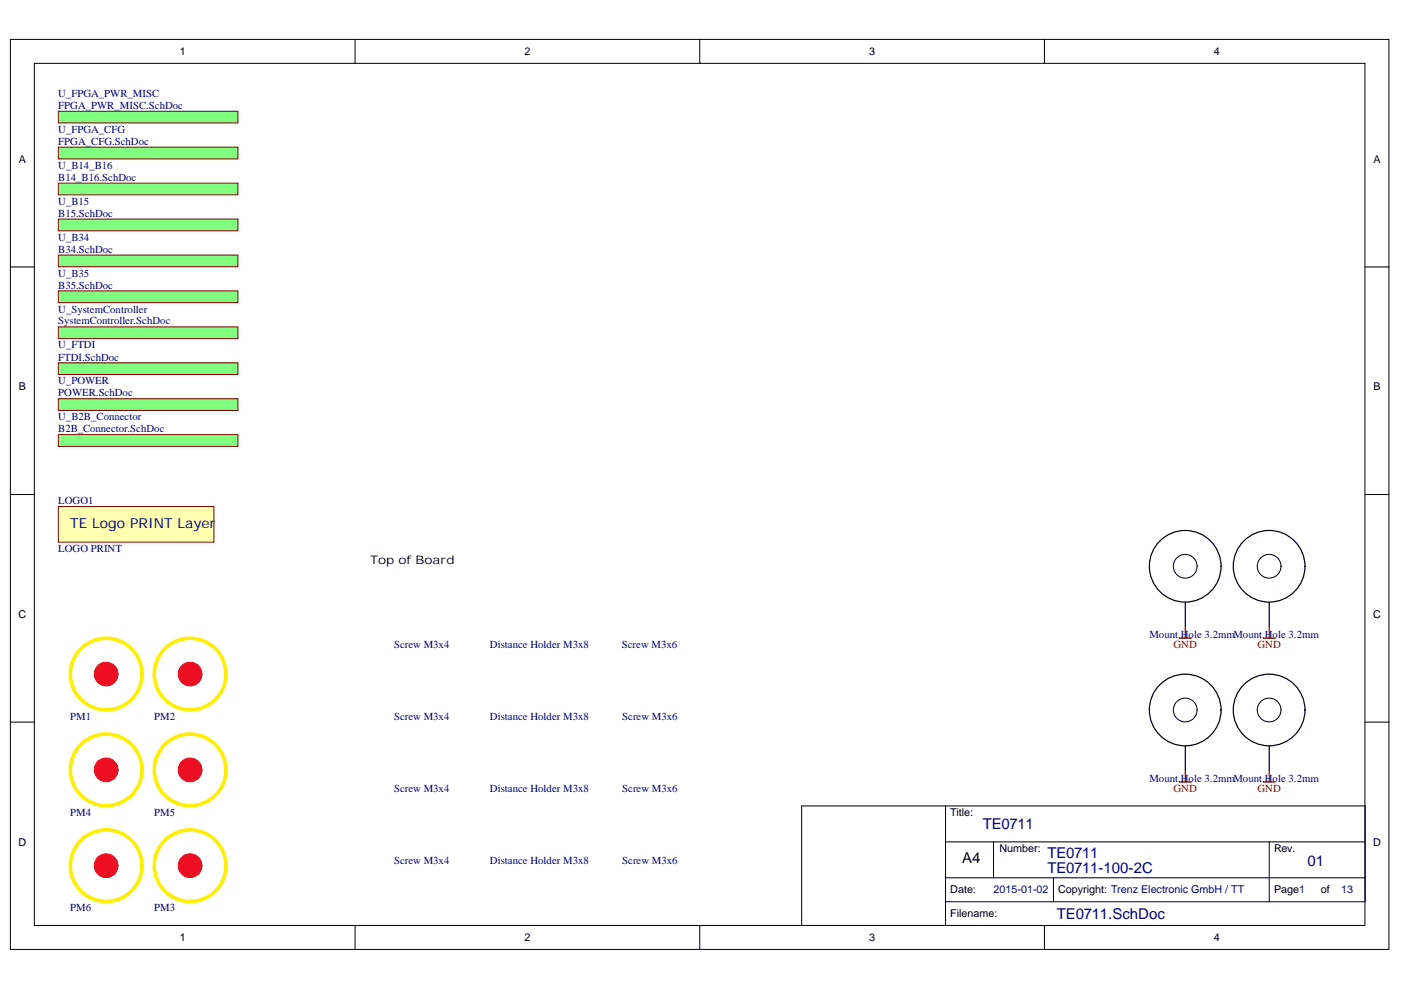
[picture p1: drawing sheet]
<svg xmlns="http://www.w3.org/2000/svg" width="297mm" height="210mm" viewBox="0 0 297 210" stroke-linecap="round" stroke-linejoin="round" font-family="sans-serif">
<g fill="#fff" stroke="#000" stroke-width=".21">
<path d="M2.2 8.4h292.3v192.9h-292.3z"/>
<path d="M7.3 13.4h282.1v182.8h-282.1z"/>
</g>
<g fill="none" stroke="#000" stroke-width=".21">
<path d="M75.3 8.4v5M148.4 8.4v5M221.4 8.4v5M2.2 56.6h5.1M289.4 56.6h5.1M2.2 104.9h5.1M289.4 104.9h5.1M2.2 153.1h5.1M289.4 153.1h5.1M200.5 170.9h88.9v20.3h-88.9zM200.5 170.9h-30.5v25.4M200.5 178.5h88.9"/>
<path d="M210.6 178.5v7.6h-10.1M269.1 178.5v12.7M75.3 196.3v5.1M148.4 196.3v5.1M200.5 191.2v5.1M210.6 186.1h78.8M221.4 196.3v5.1M223.4 186.1v5.1"/>
<circle cx="251.3" cy="120.1" r="2.52"/>
<circle cx="269.1" cy="120.1" r="2.52"/>
<circle cx="251.3" cy="150.5" r="2.52"/>
<circle cx="269.1" cy="150.5" r="2.52"/>
</g>
<g fill="none" stroke="#fe0" stroke-width=".76">
<circle cx="22.5" cy="142.9" r="7.6"/>
<circle cx="40.3" cy="142.9" r="7.6"/>
<circle cx="22.5" cy="163.2" r="7.6"/>
<circle cx="40.3" cy="163.2" r="7.6"/>
<circle cx="22.5" cy="183.5" r="7.6"/>
<circle cx="40.3" cy="183.5" r="7.6"/>
</g>
<g fill="#ee0e22" stroke="#ee0e22" stroke-width=".21">
<circle cx="22.5" cy="142.9" r="2.52"/>
<circle cx="40.3" cy="142.9" r="2.52"/>
<circle cx="40.3" cy="183.5" r="2.52"/>
<circle cx="22.5" cy="163.2" r="2.52"/>
<circle cx="40.3" cy="163.2" r="2.52"/>
<circle cx="22.5" cy="183.5" r="2.52"/>
</g>
<path d="M250 135.3h2.6M251.3 132.8v2.5M267.8 135.3h2.6M269.1 132.8v2.5M250 165.8h2.6M251.3 163.3v2.5M267.8 165.8h2.6M269.1 163.3v2.5" fill="none" stroke="#800000" stroke-width=".25"/>
<g fill="none" stroke="#000" stroke-width=".25">
<path d="M251.3 127.7v5.1M269.1 127.7v5.1M251.3 158.2v5.1M269.1 158.2v5.1"/>
<circle cx="251.3" cy="120.1" r="7.6"/>
<circle cx="269.1" cy="120.1" r="7.6"/>
<circle cx="251.3" cy="150.5" r="7.6"/>
<circle cx="269.1" cy="150.5" r="7.6"/>
</g>
<g fill="#80ff80" stroke="#800000" stroke-width=".21">
<path d="M12.4 92.2h38v2.4h-38z"/>
<path d="M12.4 38.8h38v2.5h-38z"/>
<path d="M12.4 46.4h38v2.5h-38z"/>
<path d="M12.4 54.1h38v2.5h-38z"/>
<path d="M12.4 31.2h38v2.5h-38z"/>
<path d="M12.4 23.6h38v2.5h-38z"/>
<path d="M12.4 84.5h38v2.5h-38z"/>
<path d="M12.4 61.7h38v2.5h-38z"/>
<path d="M12.4 69.3h38v2.5h-38z"/>
<path d="M12.4 76.9h38v2.5h-38z"/>
</g>
<path d="M12.4 107.4h33v7.6h-33z" fill="#ffffb0" stroke="#800000" stroke-width=".21"/>
<g font-size="3.2" fill="#000080">
<text x="208.4" y="175.8">TE0711</text>
<text x="222.1" y="185.2">TE0711-100-2C</text>
<text x="222.1" y="181.9">TE0711</text>
<text x="277.2" y="183.6">01</text>
<text x="224.1" y="194.8">TE0711.SchDoc</text>
</g>
<text font-size="3.2" x="204" y="182.9">A4</text>
<text font-size="2.9" fill="#000080" x="14.9" y="111.9">TE Logo PRINT Layer</text>
<text font-size="2.5" x="78.5" y="119.5">Top of Board</text>
<g font-size="2.3">
<text x="38.1" y="11.7">1</text>
<text x="111.2" y="11.7">2</text>
<text x="184.3" y="11.7">3</text>
<text x="257.4" y="11.7">4</text>
<text x="4" y="34.5">A</text>
<text x="291.2" y="34.5">A</text>
<text x="4" y="82.8">B</text>
<text x="291.2" y="82.8">B</text>
<text x="3.9" y="131">C</text>
<text x="291.1" y="131">C</text>
<text x="201.5" y="173">Title:</text>
<text x="3.9" y="179.3">D</text>
<text x="291.1" y="179.3">D</text>
<text x="211.9" y="180.6">Number:</text>
<text x="270.1" y="180.6">Rev.</text>
<text x="201.5" y="189.4">Date:</text>
<text x="224.4" y="189.4">Copyright: Trenz Electronic GmbH / TT</text>
<text x="270.1" y="189.4">Page1</text>
<text x="280" y="189.4">of</text>
<text x="201.5" y="194.5">Filename:</text>
<text x="38.1" y="199.6">1</text>
<text x="111.2" y="199.6">2</text>
<text x="184.3" y="199.6">3</text>
<text x="257.4" y="199.6">4</text>
</g>
<g font-size="2.3" fill="#000080">
<text x="12.4" y="20.5">U_FPGA_PWR_MISC</text>
<text x="12.4" y="23.1">FPGA_PWR_MISC.SchDoc</text>
<text x="12.4" y="28.2">U_FPGA_CFG</text>
<text x="12.4" y="35.8">U_B14_B16</text>
<text x="12.4" y="30.7">FPGA_CFG.SchDoc</text>
<text x="12.4" y="38.3">B14_B16.SchDoc</text>
<text x="12.4" y="43.4">U_B15</text>
<text x="12.4" y="45.9">B15.SchDoc</text>
<text x="12.4" y="51">U_B34</text>
<text x="12.4" y="53.6">B34.SchDoc</text>
<text x="12.4" y="58.7">U_B35</text>
<text x="12.4" y="61.2">B35.SchDoc</text>
<text x="12.4" y="66.3">U_SystemController</text>
<text x="12.4" y="68.8">SystemController.SchDoc</text>
<text x="12.4" y="73.9">U_FTDI</text>
<text x="12.4" y="76.4">FTDI.SchDoc</text>
<text x="12.4" y="81.5">U_POWER</text>
<text x="12.4" y="89.1">U_B2B_Connector</text>
<text x="12.4" y="84">POWER.SchDoc</text>
<text x="12.4" y="91.7">B2B_Connector.SchDoc</text>
<text x="12.4" y="106.9">LOGO1</text>
<text x="12.4" y="117.1">LOGO PRINT</text>
<text x="83.5" y="137.4">Screw M3x4</text>
<text x="103.9" y="137.4">Distance Holder M3x8</text>
<text x="131.8" y="137.4">Screw M3x6</text>
<text x="243.7" y="135.3">Mount.Hole 3.2mmMount.Hole 3.2mm</text>
<text x="14.9" y="152.6">PM1</text>
<text x="32.7" y="152.6">PM2</text>
<text x="83.5" y="152.6">Screw M3x4</text>
<text x="103.9" y="152.6">Distance Holder M3x8</text>
<text x="131.9" y="152.6">Screw M3x6</text>
<text x="83.5" y="167.8">Screw M3x4</text>
<text x="103.9" y="167.8">Distance Holder M3x8</text>
<text x="131.9" y="167.8">Screw M3x6</text>
<text x="243.7" y="165.8">Mount.Hole 3.2mmMount.Hole 3.2mm</text>
<text x="14.9" y="172.9">PM4</text>
<text x="32.7" y="172.9">PM5</text>
<text x="83.5" y="183.1">Screw M3x4</text>
<text x="103.9" y="183.1">Distance Holder M3x8</text>
<text x="131.9" y="183.1">Screw M3x6</text>
<text x="210.7" y="189.4">2015-01-02</text>
<text x="284.3" y="189.4">13</text>
<text x="14.9" y="193.2">PM6</text>
<text x="32.7" y="193.2">PM3</text>
</g>
<g font-size="2.3" fill="#800000">
<text x="248.8" y="137.4">GND</text>
<text x="266.6" y="137.4">GND</text>
<text x="248.8" y="167.8">GND</text>
<text x="266.6" y="167.8">GND</text>
</g>
</svg>
